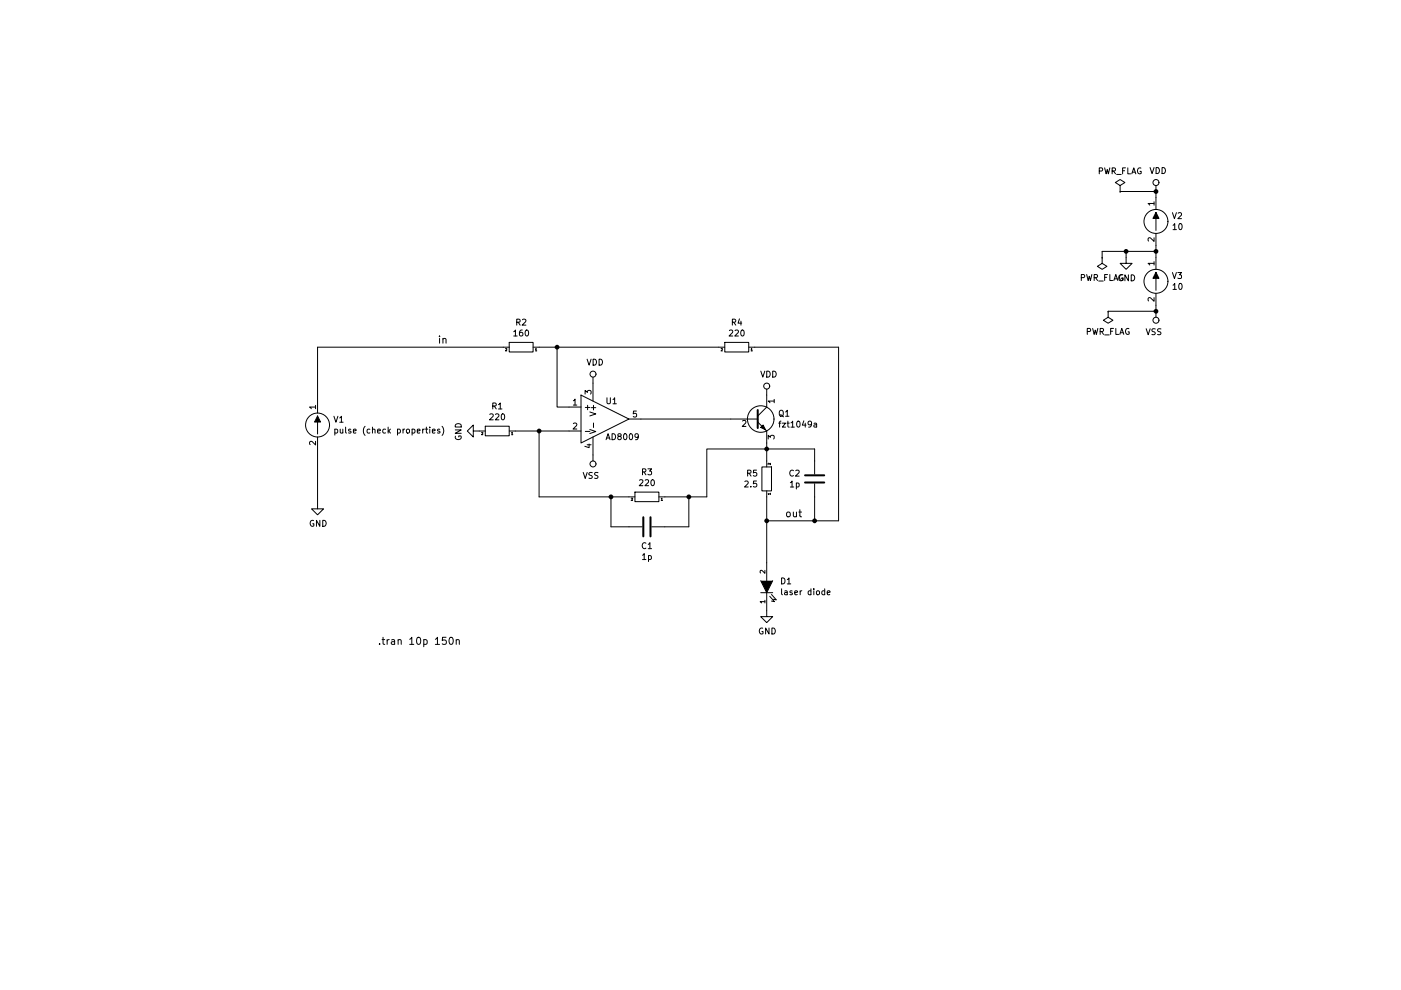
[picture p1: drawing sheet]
(kicad_sch (version 20230121) (generator eeschema)

 (paper "A4")

 (lib_symbols
  (symbol "R_1" (pin_names (offset 0) hide) (in_bom yes) (on_board yes)
   (property "Reference" "R" (at 2.032 0 90) (effects (font (size 1.27 1.27))))
   (property "Value" "R_1" (at 0 0 90) (effects (font (size 1.27 1.27))))
   (property "Footprint" "" (at -1.778 0 90) (effects (font (size 0.762 0.762))))
   (property "Datasheet" "" (at 0 0 0) (effects (font (size 0.762 0.762))))
   (symbol "R_1_0_1"
    (rectangle (start -1.016 -2.54) (end 1.016 2.54) (stroke (width 0.254) (type default)) (fill (type none))))
   (symbol "R_1_1_1"
    (pin passive line (at 0 3.81 270) (length 1.27) (name "1" (effects (font (size 0.508 0.508)))) (number "1" (effects (font (size 0.508 0.508)))))
    (pin passive line (at 0 -3.81 90) (length 1.27) (name "2" (effects (font (size 0.508 0.508)))) (number "2" (effects (font (size 0.508 0.508)))))))
  (symbol "R_2" (pin_names (offset 0) hide) (in_bom yes) (on_board yes)
   (property "Reference" "R" (at 2.032 0 90) (effects (font (size 1.27 1.27))))
   (property "Value" "R_2" (at 0 0 90) (effects (font (size 1.27 1.27))))
   (property "Footprint" "" (at -1.778 0 90) (effects (font (size 0.762 0.762))))
   (property "Datasheet" "" (at 0 0 0) (effects (font (size 0.762 0.762))))
   (symbol "R_2_0_1"
    (rectangle (start -1.016 -2.54) (end 1.016 2.54) (stroke (width 0.254) (type default)) (fill (type none))))
   (symbol "R_2_1_1"
    (pin passive line (at 0 3.81 270) (length 1.27) (name "1" (effects (font (size 0.508 0.508)))) (number "1" (effects (font (size 0.508 0.508)))))
    (pin passive line (at 0 -3.81 90) (length 1.27) (name "2" (effects (font (size 0.508 0.508)))) (number "2" (effects (font (size 0.508 0.508)))))))
  (symbol "R_3" (pin_names (offset 0) hide) (in_bom yes) (on_board yes)
   (property "Reference" "R" (at 2.032 0 90) (effects (font (size 1.27 1.27))))
   (property "Value" "R_3" (at 0 0 90) (effects (font (size 1.27 1.27))))
   (property "Footprint" "" (at -1.778 0 90) (effects (font (size 0.762 0.762))))
   (property "Datasheet" "" (at 0 0 0) (effects (font (size 0.762 0.762))))
   (symbol "R_3_0_1"
    (rectangle (start -1.016 -2.54) (end 1.016 2.54) (stroke (width 0.254) (type default)) (fill (type none))))
   (symbol "R_3_1_1"
    (pin passive line (at 0 3.81 270) (length 1.27) (name "1" (effects (font (size 0.508 0.508)))) (number "1" (effects (font (size 0.508 0.508)))))
    (pin passive line (at 0 -3.81 90) (length 1.27) (name "2" (effects (font (size 0.508 0.508)))) (number "2" (effects (font (size 0.508 0.508)))))))
  (symbol "R_4" (pin_names (offset 0) hide) (in_bom yes) (on_board yes)
   (property "Reference" "R" (at 2.032 0 90) (effects (font (size 1.27 1.27))))
   (property "Value" "R_4" (at 0 0 90) (effects (font (size 1.27 1.27))))
   (property "Footprint" "" (at -1.778 0 90) (effects (font (size 0.762 0.762))))
   (property "Datasheet" "" (at 0 0 0) (effects (font (size 0.762 0.762))))
   (symbol "R_4_0_1"
    (rectangle (start -1.016 -2.54) (end 1.016 2.54) (stroke (width 0.254) (type default)) (fill (type none))))
   (symbol "R_4_1_1"
    (pin passive line (at 0 3.81 270) (length 1.27) (name "1" (effects (font (size 0.508 0.508)))) (number "1" (effects (font (size 0.508 0.508)))))
    (pin passive line (at 0 -3.81 90) (length 1.27) (name "2" (effects (font (size 0.508 0.508)))) (number "2" (effects (font (size 0.508 0.508)))))))
  (symbol "laser_driver_schlib:C" (pin_numbers hide) (pin_names (offset 0.254)) (in_bom yes) (on_board yes)
   (property "Reference" "C" (at 0.635 2.54 0) (effects (font (size 1.27 1.27)) (justify left)))
   (property "Value" "C" (at 0.635 -2.54 0) (effects (font (size 1.27 1.27)) (justify left)))
   (property "Footprint" "" (at 0.9652 -3.81 0) (effects (font (size 0.762 0.762))))
   (property "Datasheet" "" (at 0 0 0) (effects (font (size 1.524 1.524))))
   (symbol "C_0_1"
    (polyline (pts (xy -2.032 -0.762) (xy 2.032 -0.762)) (stroke (width 0.508) (type default)) (fill (type none)))
    (polyline (pts (xy -2.032 0.762) (xy 2.032 0.762)) (stroke (width 0.508) (type default)) (fill (type none))))
   (symbol "C_1_1"
    (pin passive line (at 0 3.81 270) (length 2.794) (name "~" (effects (font (size 1.016 1.016)))) (number "1" (effects (font (size 1.016 1.016)))))
    (pin passive line (at 0 -3.81 90) (length 2.794) (name "~" (effects (font (size 1.016 1.016)))) (number "2" (effects (font (size 1.016 1.016)))))))
  (symbol "laser_driver_schlib:GND" (power) (pin_names (offset 0)) (in_bom yes) (on_board yes)
   (property "Reference" "#PWR" (at 0 -6.35 0) (effects (font (size 1.27 1.27)) hide))
   (property "Value" "GND" (at 0 -3.81 0) (effects (font (size 1.27 1.27))))
   (property "Footprint" "" (at 0 0 0) (effects (font (size 1.524 1.524))))
   (property "Datasheet" "" (at 0 0 0) (effects (font (size 1.524 1.524))))
   (symbol "GND_0_1"
    (polyline (pts (xy 0 0) (xy 0 -1.27) (xy 1.27 -1.27) (xy 0 -2.54) (xy -1.27 -1.27) (xy 0 -1.27)) (stroke (width 0) (type default)) (fill (type none))))
   (symbol "GND_1_1"
    (pin power_in line (at 0 0 270) (length 0) hide (name "GND" (effects (font (size 1.27 1.27)))) (number "1" (effects (font (size 1.27 1.27)))))))
  (symbol "laser_driver_schlib:Generic_Opamp" (in_bom yes) (on_board yes)
   (property "Reference" "U" (at 0 6.35 0) (effects (font (size 1.27 1.27)) (justify left)))
   (property "Value" "Generic_Opamp" (at 0 3.81 0) (effects (font (size 1.27 1.27)) (justify left)))
   (property "Footprint" "" (at -2.54 -2.54 0) (effects (font (size 1.27 1.27))))
   (property "Datasheet" "" (at 0 0 0) (effects (font (size 1.27 1.27))))
   (symbol "Generic_Opamp_0_1"
    (polyline (pts (xy -5.08 5.08) (xy 5.08 0) (xy -5.08 -5.08) (xy -5.08 5.08)) (stroke (width 0.254) (type default)) (fill (type background))))
   (symbol "Generic_Opamp_1_1"
    (pin input line (at -7.62 2.54 0) (length 2.54) (name "+" (effects (font (size 1.27 1.27)))) (number "1" (effects (font (size 1.27 1.27)))))
    (pin input line (at -7.62 -2.54 0) (length 2.54) (name "-" (effects (font (size 1.27 1.27)))) (number "2" (effects (font (size 1.27 1.27)))))
    (pin power_in line (at -2.54 7.62 270) (length 3.81) (name "V+" (effects (font (size 1.27 1.27)))) (number "3" (effects (font (size 1.27 1.27)))))
    (pin power_in line (at -2.54 -7.62 90) (length 3.81) (name "V-" (effects (font (size 1.27 1.27)))) (number "4" (effects (font (size 1.27 1.27)))))
    (pin output line (at 7.62 0 180) (length 2.54) (name "~" (effects (font (size 1.27 1.27)))) (number "5" (effects (font (size 1.27 1.27)))))))
  (symbol "laser_driver_schlib:LED" (pin_names (offset 1.016) hide) (in_bom yes) (on_board yes)
   (property "Reference" "D" (at 0 2.54 0) (effects (font (size 1.27 1.27))))
   (property "Value" "LED" (at 0 -2.54 0) (effects (font (size 1.27 1.27))))
   (property "Footprint" "" (at 0 0 0) (effects (font (size 1.524 1.524))))
   (property "Datasheet" "" (at 0 0 0) (effects (font (size 1.524 1.524))))
   (symbol "LED_0_1"
    (polyline (pts (xy -1.27 1.27) (xy -1.27 -1.27)) (stroke (width 0) (type default)) (fill (type none)))
    (polyline (pts (xy -2.032 -0.635) (xy -3.175 -1.651) (xy -3.048 -1.016)) (stroke (width 0) (type default)) (fill (type none)))
    (polyline (pts (xy -1.651 -1.016) (xy -2.794 -2.032) (xy -2.667 -1.397)) (stroke (width 0) (type default)) (fill (type none)))
    (polyline (pts (xy 1.27 1.27) (xy -1.27 0) (xy 1.27 -1.27)) (stroke (width 0) (type default)) (fill (type outline))))
   (symbol "LED_1_1"
    (pin passive line (at -5.08 0 0) (length 3.81) (name "K" (effects (font (size 1.016 1.016)))) (number "1" (effects (font (size 1.016 1.016)))))
    (pin passive line (at 5.08 0 180) (length 3.81) (name "A" (effects (font (size 1.016 1.016)))) (number "2" (effects (font (size 1.016 1.016)))))))
  (symbol "laser_driver_schlib:Q_NPN_CBE" (pin_names (offset 0) hide) (in_bom yes) (on_board yes)
   (property "Reference" "Q" (at 7.62 1.27 0) (effects (font (size 1.27 1.27)) (justify right)))
   (property "Value" "Q_NPN_CBE" (at 15.24 -1.27 0) (effects (font (size 1.27 1.27)) (justify right)))
   (property "Footprint" "" (at 5.08 2.54 0) (effects (font (size 0.7366 0.7366))))
   (property "Datasheet" "" (at 0 0 0) (effects (font (size 1.524 1.524))))
   (symbol "Q_NPN_CBE_0_1"
    (polyline (pts (xy 0.635 0.635) (xy 2.54 2.54)) (stroke (width 0) (type default)) (fill (type none)))
    (polyline (pts (xy 0.635 -0.635) (xy 2.54 -2.54) (xy 2.54 -2.54)) (stroke (width 0) (type default)) (fill (type none)))
    (polyline (pts (xy 0.635 1.905) (xy 0.635 -1.905) (xy 0.635 -1.905)) (stroke (width 0.508) (type default)) (fill (type none)))
    (polyline (pts (xy 1.27 -1.778) (xy 1.778 -1.27) (xy 2.286 -2.286) (xy 1.27 -1.778) (xy 1.27 -1.778)) (stroke (width 0) (type default)) (fill (type outline)))
    (circle (center 1.27 0) (radius 2.8194) (stroke (width 0.254) (type default)) (fill (type none))))
   (symbol "Q_NPN_CBE_1_1"
    (pin passive line (at 2.54 5.08 270) (length 2.54) (name "C" (effects (font (size 1.27 1.27)))) (number "1" (effects (font (size 1.27 1.27)))))
    (pin input line (at -5.08 0 0) (length 5.715) (name "B" (effects (font (size 1.27 1.27)))) (number "2" (effects (font (size 1.27 1.27)))))
    (pin passive line (at 2.54 -5.08 90) (length 2.54) (name "E" (effects (font (size 1.27 1.27)))) (number "3" (effects (font (size 1.27 1.27)))))))
  (symbol "laser_driver_schlib:R" (pin_names (offset 0) hide) (in_bom yes) (on_board yes)
   (property "Reference" "R" (at 2.032 0 90) (effects (font (size 1.27 1.27))))
   (property "Value" "R" (at 0 0 90) (effects (font (size 1.27 1.27))))
   (property "Footprint" "" (at -1.778 0 90) (effects (font (size 0.762 0.762))))
   (property "Datasheet" "" (at 0 0 0) (effects (font (size 0.762 0.762))))
   (symbol "R_0_1"
    (rectangle (start -1.016 -2.54) (end 1.016 2.54) (stroke (width 0.254) (type default)) (fill (type none))))
   (symbol "R_1_1"
    (pin passive line (at 0 3.81 270) (length 1.27) (name "1" (effects (font (size 0.508 0.508)))) (number "1" (effects (font (size 0.508 0.508)))))
    (pin passive line (at 0 -3.81 90) (length 1.27) (name "2" (effects (font (size 0.508 0.508)))) (number "2" (effects (font (size 0.508 0.508)))))))
  (symbol "laser_driver_schlib:VDD" (power) (pin_names (offset 0)) (in_bom yes) (on_board yes)
   (property "Reference" "#PWR" (at 0 -3.81 0) (effects (font (size 1.27 1.27)) hide))
   (property "Value" "VDD" (at 0 3.81 0) (effects (font (size 1.27 1.27))))
   (property "Footprint" "" (at 0 0 0) (effects (font (size 1.524 1.524))))
   (property "Datasheet" "" (at 0 0 0) (effects (font (size 1.524 1.524))))
   (symbol "VDD_0_1"
    (polyline (pts (xy 0 0) (xy 0 1.27)) (stroke (width 0) (type default)) (fill (type none)))
    (circle (center 0 1.905) (radius 0.635) (stroke (width 0) (type default)) (fill (type none))))
   (symbol "VDD_1_1"
    (pin power_in line (at 0 0 90) (length 0) hide (name "VDD" (effects (font (size 1.27 1.27)))) (number "1" (effects (font (size 1.27 1.27)))))))
  (symbol "laser_driver_schlib:VSOURCE" (pin_names (offset 1.016)) (in_bom yes) (on_board yes)
   (property "Reference" "V" (at 5.08 5.08 0) (effects (font (size 1.27 1.27))))
   (property "Value" "VSOURCE" (at 6.35 2.54 0) (effects (font (size 1.27 1.27)) hide))
   (property "Footprint" "" (at 0 0 0) (effects (font (size 1.27 1.27))))
   (property "Datasheet" "" (at 0 0 0) (effects (font (size 1.27 1.27))))
   (property "Fieldname" "Value" (at 0 0 0) (effects (font (size 1.524 1.524)) hide))
   (property "Spice_Primitive" "V" (at 0 0 0) (effects (font (size 1.524 1.524)) hide))
   (property "Spice_Node_Sequence" "1 2" (at -7.62 5.08 0) (effects (font (size 1.524 1.524)) hide))
   (symbol "VSOURCE_0_1"
    (polyline (pts (xy 0 -1.905) (xy 0 1.905)) (stroke (width 0) (type default)) (fill (type none)))
    (polyline (pts (xy 0 1.905) (xy -0.635 0.635) (xy 0.635 0.635) (xy 0 1.905)) (stroke (width 0) (type default)) (fill (type outline)))
    (circle (center 0 0) (radius 2.54) (stroke (width 0) (type default)) (fill (type none))))
   (symbol "VSOURCE_1_1"
    (pin input line (at 0 5.08 270) (length 2.54) (name "~" (effects (font (size 1.27 1.27)))) (number "1" (effects (font (size 1.27 1.27)))))
    (pin input line (at 0 -5.08 90) (length 2.54) (name "~" (effects (font (size 1.27 1.27)))) (number "2" (effects (font (size 1.27 1.27)))))))
  (symbol "laser_driver_schlib:VSS" (power) (pin_names (offset 0)) (in_bom yes) (on_board yes)
   (property "Reference" "#PWR" (at 0 -3.81 0) (effects (font (size 1.27 1.27)) hide))
   (property "Value" "VSS" (at 0 3.81 0) (effects (font (size 1.27 1.27))))
   (property "Footprint" "" (at 0 0 0) (effects (font (size 1.524 1.524))))
   (property "Datasheet" "" (at 0 0 0) (effects (font (size 1.524 1.524))))
   (symbol "VSS_0_1"
    (polyline (pts (xy 0 0) (xy 0 1.27)) (stroke (width 0) (type default)) (fill (type none)))
    (circle (center 0 1.905) (radius 0.635) (stroke (width 0) (type default)) (fill (type none))))
   (symbol "VSS_1_1"
    (pin power_in line (at 0 0 90) (length 0) hide (name "VSS" (effects (font (size 1.27 1.27)))) (number "1" (effects (font (size 1.27 1.27)))))))
  (symbol "power:PWR_FLAG" (power) (pin_numbers hide) (pin_names (offset 0) hide) (in_bom yes) (on_board yes)
   (property "Reference" "#FLG" (at 0 1.905 0) (effects (font (size 1.27 1.27)) hide))
   (property "Value" "PWR_FLAG" (at 0 3.81 0) (effects (font (size 1.27 1.27))))
   (property "Footprint" "" (at 0 0 0) (effects (font (size 1.27 1.27)) hide))
   (property "Datasheet" "~" (at 0 0 0) (effects (font (size 1.27 1.27)) hide))
   (symbol "PWR_FLAG_0_0"
    (pin power_out line (at 0 0 90) (length 0) (name "pwr" (effects (font (size 1.27 1.27)))) (number "1" (effects (font (size 1.27 1.27))))))
   (symbol "PWR_FLAG_0_1"
    (polyline (pts (xy 0 0) (xy 0 1.27) (xy -1.016 1.905) (xy 0 2.54) (xy 1.016 1.905) (xy 0 1.27)) (stroke (width 0) (type default)) (fill (type none))))))

 (junction (at 238.76 53.34) (diameter 1.016) (color 0 0 0 0))
 (junction (at 146.05 105.41) (diameter 1.016) (color 0 0 0 0))
 (junction (at 245.11 53.34) (diameter 1.016) (color 0 0 0 0))
 (junction (at 162.56 95.25) (diameter 1.016) (color 0 0 0 0))
 (junction (at 118.11 73.66) (diameter 1.016) (color 0 0 0 0))
 (junction (at 245.11 66.04) (diameter 1.016) (color 0 0 0 0))
 (junction (at 114.3 91.44) (diameter 1.016) (color 0 0 0 0))
 (junction (at 129.54 105.41) (diameter 1.016) (color 0 0 0 0))
 (junction (at 172.72 110.49) (diameter 1.016) (color 0 0 0 0))
 (junction (at 162.56 110.49) (diameter 1.016) (color 0 0 0 0))
 (junction (at 245.11 40.64) (diameter 1.016) (color 0 0 0 0))

 (wire (pts (xy 162.56 110.49) (xy 162.56 119.38)) (stroke (width 0) (type solid)))
 (wire (pts (xy 114.3 105.41) (xy 114.3 91.44)) (stroke (width 0) (type solid)))
 (wire (pts (xy 146.05 111.76) (xy 146.05 105.41)) (stroke (width 0) (type solid)))
 (wire (pts (xy 149.86 105.41) (xy 149.86 95.25)) (stroke (width 0) (type solid)))
 (wire (pts (xy 67.31 106.68) (xy 67.31 95.25)) (stroke (width 0) (type solid)))
 (wire (pts (xy 160.02 73.66) (xy 177.8 73.66)) (stroke (width 0) (type solid)))
 (wire (pts (xy 129.54 105.41) (xy 133.35 105.41)) (stroke (width 0) (type solid)))
 (wire (pts (xy 67.31 73.66) (xy 67.31 85.09)) (stroke (width 0) (type solid)))
 (wire (pts (xy 114.3 105.41) (xy 129.54 105.41)) (stroke (width 0) (type solid)))
 (wire (pts (xy 233.68 53.34) (xy 233.68 54.61)) (stroke (width 0) (type solid)))
 (wire (pts (xy 114.3 91.44) (xy 120.65 91.44)) (stroke (width 0) (type solid)))
 (wire (pts (xy 118.11 73.66) (xy 152.4 73.66)) (stroke (width 0) (type solid)))
 (wire (pts (xy 245.11 53.34) (xy 245.11 54.61)) (stroke (width 0) (type solid)))
 (wire (pts (xy 162.56 110.49) (xy 172.72 110.49)) (stroke (width 0) (type solid)))
 (wire (pts (xy 245.11 40.64) (xy 245.11 41.91)) (stroke (width 0) (type solid)))
 (wire (pts (xy 140.97 111.76) (xy 146.05 111.76)) (stroke (width 0) (type solid)))
 (wire (pts (xy 146.05 105.41) (xy 149.86 105.41)) (stroke (width 0) (type solid)))
 (wire (pts (xy 129.54 111.76) (xy 133.35 111.76)) (stroke (width 0) (type solid)))
 (wire (pts (xy 172.72 110.49) (xy 177.8 110.49)) (stroke (width 0) (type solid)))
 (wire (pts (xy 140.97 105.41) (xy 146.05 105.41)) (stroke (width 0) (type solid)))
 (wire (pts (xy 245.11 52.07) (xy 245.11 53.34)) (stroke (width 0) (type solid)))
 (wire (pts (xy 162.56 93.98) (xy 162.56 95.25)) (stroke (width 0) (type solid)))
 (wire (pts (xy 237.49 40.64) (xy 245.11 40.64)) (stroke (width 0) (type solid)))
 (wire (pts (xy 238.76 53.34) (xy 238.76 54.61)) (stroke (width 0) (type solid)))
 (wire (pts (xy 149.86 95.25) (xy 162.56 95.25)) (stroke (width 0) (type solid)))
 (wire (pts (xy 172.72 110.49) (xy 172.72 105.41)) (stroke (width 0) (type solid)))
 (wire (pts (xy 177.8 73.66) (xy 177.8 110.49)) (stroke (width 0) (type solid)))
 (wire (pts (xy 120.65 86.36) (xy 118.11 86.36)) (stroke (width 0) (type solid)))
 (wire (pts (xy 238.76 53.34) (xy 245.11 53.34)) (stroke (width 0) (type solid)))
 (wire (pts (xy 234.95 66.04) (xy 245.11 66.04)) (stroke (width 0) (type solid)))
 (wire (pts (xy 245.11 66.04) (xy 245.11 64.77)) (stroke (width 0) (type solid)))
 (wire (pts (xy 129.54 105.41) (xy 129.54 111.76)) (stroke (width 0) (type solid)))
 (wire (pts (xy 135.89 88.9) (xy 154.94 88.9)) (stroke (width 0) (type solid)))
 (wire (pts (xy 106.68 73.66) (xy 67.31 73.66)) (stroke (width 0) (type solid)))
 (wire (pts (xy 233.68 53.34) (xy 238.76 53.34)) (stroke (width 0) (type solid)))
 (wire (pts (xy 109.22 91.44) (xy 114.3 91.44)) (stroke (width 0) (type solid)))
 (wire (pts (xy 162.56 105.41) (xy 162.56 110.49)) (stroke (width 0) (type solid)))
 (wire (pts (xy 162.56 95.25) (xy 162.56 97.79)) (stroke (width 0) (type solid)))
 (wire (pts (xy 172.72 95.25) (xy 172.72 97.79)) (stroke (width 0) (type solid)))
 (wire (pts (xy 162.56 95.25) (xy 172.72 95.25)) (stroke (width 0) (type solid)))
 (wire (pts (xy 118.11 86.36) (xy 118.11 73.66)) (stroke (width 0) (type solid)))
 (wire (pts (xy 114.3 73.66) (xy 118.11 73.66)) (stroke (width 0) (type solid)))

 (text ".tran 10p 150n" (at 80.01 137.16 0) (effects (font (size 1.524 1.524)) (justify left bottom)))

 (label "in" (at 92.71 73.66 0) (fields_autoplaced) (effects (font (size 1.524 1.524)) (justify left bottom)))
 (label "out" (at 166.37 110.49 0) (fields_autoplaced) (effects (font (size 1.524 1.524)) (justify left bottom)))

 (symbol (lib_id "laser_driver_schlib:VSOURCE") (at 67.31 90.17 0) (unit 1) (in_bom yes) (on_board yes) (dnp no)
  (property "Reference" "V1" (at 70.5612 89.0016 0) (effects (font (size 1.27 1.27)) (justify left)))
  (property "Value" "pulse (check properties)" (at 70.5612 91.313 0) (effects (font (size 1.27 1.27)) (justify left)))
  (property "Footprint" "" (at 67.31 90.17 0) (effects (font (size 1.27 1.27))))
  (property "Datasheet" "" (at 67.31 90.17 0) (effects (font (size 1.27 1.27))))
  (property "Sim.Device" "V" (at 67.31 90.17 0) (effects (font (size 1.524 1.524)) hide))
  (property "Sim.Type" "PULSE" (at 0 0 0) (effects (font (size 0 0)) hide))
  (property "Sim.Params" "y1=0 y2=3 td=100n tr=1n tf=1n tw=20n per=100n" (at 67.31 90.17 0) (effects (font (size 1.524 1.524)) hide))
  (property "Sim.Pins" "1=+ 2=-" (at 0 0 0) (effects (font (size 0 0)) hide)) (pin "1") (pin "2"))

 (symbol (lib_id "laser_driver_schlib:Generic_Opamp") (at 128.27 88.9 0) (unit 1) (in_bom yes) (on_board yes) (dnp no)
  (property "Reference" "U1" (at 128.27 85.09 0) (effects (font (size 1.27 1.27)) (justify left)))
  (property "Value" "AD8009" (at 128.27 92.71 0) (effects (font (size 1.27 1.27)) (justify left)))
  (property "Footprint" "" (at 125.73 91.44 0) (effects (font (size 1.27 1.27))))
  (property "Datasheet" "" (at 128.27 88.9 0) (effects (font (size 1.27 1.27))))
  (property "Fieldname" "Value" (at 128.27 88.9 0) (effects (font (size 1.524 1.524)) hide))
  (property "Sim.Library" "ad8009.lib" (at 128.27 88.9 0) (effects (font (size 1.524 1.524)) hide))
  (property "Sim.Name" "ad8009" (at 128.27 88.9 0) (effects (font (size 1.524 1.524)) hide))
  (property "Sim.Pins" "1=1 2=2 3=99 4=50 5=28" (at 0 0 0) (effects (font (size 0 0)) hide)) (pin "1") (pin "2") (pin "3") (pin "4") (pin "5"))

 (symbol (lib_id "laser_driver_schlib:VSOURCE") (at 245.11 46.99 0) (unit 1) (in_bom yes) (on_board yes) (dnp no)
  (property "Reference" "V2" (at 248.3612 45.8216 0) (effects (font (size 1.27 1.27)) (justify left)))
  (property "Value" "10" (at 248.3612 48.133 0) (effects (font (size 1.27 1.27)) (justify left)))
  (property "Footprint" "" (at 245.11 46.99 0) (effects (font (size 1.27 1.27))))
  (property "Datasheet" "" (at 245.11 46.99 0) (effects (font (size 1.27 1.27))))
  (property "Fieldname" "Value" (at 245.11 46.99 0) (effects (font (size 1.524 1.524)) hide))
  (property "Sim.Device" "V" (at 245.11 46.99 0) (effects (font (size 1.524 1.524)) hide))
  (property "Sim.Type" "DC" (at 0 0 0) (effects (font (size 0 0)) hide))
  (property "Sim.Pins" "1=1 2=2" (at 237.49 41.91 0) (effects (font (size 1.524 1.524)) hide)) (pin "1") (pin "2"))

 (symbol (lib_id "laser_driver_schlib:VSOURCE") (at 245.11 59.69 0) (unit 1) (in_bom yes) (on_board yes) (dnp no)
  (property "Reference" "V3" (at 248.3612 58.5216 0) (effects (font (size 1.27 1.27)) (justify left)))
  (property "Value" "10" (at 248.3612 60.833 0) (effects (font (size 1.27 1.27)) (justify left)))
  (property "Footprint" "" (at 245.11 59.69 0) (effects (font (size 1.27 1.27))))
  (property "Datasheet" "" (at 245.11 59.69 0) (effects (font (size 1.27 1.27))))
  (property "Fieldname" "Value" (at 245.11 59.69 0) (effects (font (size 1.524 1.524)) hide))
  (property "Sim.Device" "V" (at 245.11 59.69 0) (effects (font (size 1.524 1.524)) hide))
  (property "Sim.Type" "DC" (at 0 0 0) (effects (font (size 0 0)) hide))
  (property "Sim.Pins" "1=1 2=2" (at 237.49 54.61 0) (effects (font (size 1.524 1.524)) hide)) (pin "1") (pin "2"))

 (symbol (lib_id "laser_driver_schlib:GND") (at 238.76 54.61 0) (unit 1) (in_bom yes) (on_board yes) (dnp no)
  (property "Reference" "#PWR07" (at 238.76 60.96 0) (effects (font (size 1.27 1.27)) hide))
  (property "Value" "GND" (at 238.887 59.0042 0) (effects (font (size 1.27 1.27))))
  (property "Footprint" "" (at 238.76 54.61 0) (effects (font (size 1.27 1.27))))
  (property "Datasheet" "" (at 238.76 54.61 0) (effects (font (size 1.27 1.27)))) (pin "1"))

 (symbol (lib_id "laser_driver_schlib:VDD") (at 245.11 40.64 0) (unit 1) (in_bom yes) (on_board yes) (dnp no)
  (property "Reference" "#PWR08" (at 245.11 44.45 0) (effects (font (size 1.27 1.27)) hide))
  (property "Value" "VDD" (at 245.5418 36.2458 0) (effects (font (size 1.27 1.27))))
  (property "Footprint" "" (at 245.11 40.64 0) (effects (font (size 1.27 1.27))))
  (property "Datasheet" "" (at 245.11 40.64 0) (effects (font (size 1.27 1.27)))) (pin "1"))

 (symbol (lib_id "laser_driver_schlib:VSS") (at 245.11 66.04 180) (unit 1) (in_bom yes) (on_board yes) (dnp no)
  (property "Reference" "#PWR09" (at 245.11 62.23 0) (effects (font (size 1.27 1.27)) hide))
  (property "Value" "VSS" (at 244.6528 70.4342 0) (effects (font (size 1.27 1.27))))
  (property "Footprint" "" (at 245.11 66.04 0) (effects (font (size 1.27 1.27))))
  (property "Datasheet" "" (at 245.11 66.04 0) (effects (font (size 1.27 1.27)))) (pin "1"))

 (symbol (lib_id "laser_driver_schlib:VDD") (at 125.73 81.28 0) (unit 1) (in_bom yes) (on_board yes) (dnp no)
  (property "Reference" "#PWR03" (at 125.73 85.09 0) (effects (font (size 1.27 1.27)) hide))
  (property "Value" "VDD" (at 126.1618 76.8858 0) (effects (font (size 1.27 1.27))))
  (property "Footprint" "" (at 125.73 81.28 0) (effects (font (size 1.27 1.27))))
  (property "Datasheet" "" (at 125.73 81.28 0) (effects (font (size 1.27 1.27)))) (pin "1"))

 (symbol (lib_id "laser_driver_schlib:VSS") (at 125.73 96.52 180) (unit 1) (in_bom yes) (on_board yes) (dnp no)
  (property "Reference" "#PWR04" (at 125.73 92.71 0) (effects (font (size 1.27 1.27)) hide))
  (property "Value" "VSS" (at 125.2728 100.9142 0) (effects (font (size 1.27 1.27))))
  (property "Footprint" "" (at 125.73 96.52 0) (effects (font (size 1.27 1.27))))
  (property "Datasheet" "" (at 125.73 96.52 0) (effects (font (size 1.27 1.27)))) (pin "1"))

 (symbol (lib_id "laser_driver_schlib:C") (at 172.72 101.6 180) (unit 1) (in_bom yes) (on_board yes) (dnp no)
  (property "Reference" "C2" (at 169.799 100.4316 0) (effects (font (size 1.27 1.27)) (justify left)))
  (property "Value" "1p" (at 169.799 102.743 0) (effects (font (size 1.27 1.27)) (justify left)))
  (property "Footprint" "" (at 171.7548 97.79 0) (effects (font (size 1.27 1.27))))
  (property "Datasheet" "" (at 172.72 101.6 0) (effects (font (size 1.27 1.27)))) (pin "1") (pin "2"))

 (symbol (lib_id "laser_driver_schlib:R") (at 162.56 101.6 180) (unit 1) (in_bom yes) (on_board yes) (dnp no)
  (property "Reference" "R5" (at 160.8074 100.4316 0) (effects (font (size 1.27 1.27)) (justify left)))
  (property "Value" "2.5" (at 160.8074 102.743 0) (effects (font (size 1.27 1.27)) (justify left)))
  (property "Footprint" "" (at 164.338 101.6 90) (effects (font (size 1.27 1.27))))
  (property "Datasheet" "" (at 162.56 101.6 0) (effects (font (size 1.27 1.27)))) (pin "1") (pin "2"))

 (symbol (lib_name "R_1") (lib_id "laser_driver_schlib:R") (at 105.41 91.44 270) (unit 1) (in_bom yes) (on_board yes) (dnp no)
  (property "Reference" "R1" (at 105.41 86.1822 90) (effects (font (size 1.27 1.27))))
  (property "Value" "220" (at 105.41 88.4936 90) (effects (font (size 1.27 1.27))))
  (property "Footprint" "" (at 105.41 89.662 90) (effects (font (size 1.27 1.27))))
  (property "Datasheet" "" (at 105.41 91.44 0) (effects (font (size 1.27 1.27)))) (pin "1") (pin "2"))

 (symbol (lib_name "R_4") (lib_id "laser_driver_schlib:R") (at 137.16 105.41 270) (unit 1) (in_bom yes) (on_board yes) (dnp no)
  (property "Reference" "R3" (at 137.16 100.1522 90) (effects (font (size 1.27 1.27))))
  (property "Value" "220" (at 137.16 102.4636 90) (effects (font (size 1.27 1.27))))
  (property "Footprint" "" (at 137.16 103.632 90) (effects (font (size 1.27 1.27))))
  (property "Datasheet" "" (at 137.16 105.41 0) (effects (font (size 1.27 1.27)))) (pin "1") (pin "2"))

 (symbol (lib_id "laser_driver_schlib:Q_NPN_CBE") (at 160.02 88.9 0) (unit 1) (in_bom yes) (on_board yes) (dnp no)
  (property "Reference" "Q1" (at 164.8714 87.7316 0) (effects (font (size 1.27 1.27)) (justify left)))
  (property "Value" "fzt1049a" (at 164.8714 90.043 0) (effects (font (size 1.27 1.27)) (justify left)))
  (property "Footprint" "" (at 165.1 86.36 0) (effects (font (size 1.27 1.27))))
  (property "Datasheet" "" (at 160.02 88.9 0) (effects (font (size 1.27 1.27))))
  (property "Fieldname" "Value" (at 160.02 88.9 0) (effects (font (size 1.524 1.524)) hide))
  (property "Sim.Library" "fzt1049a.lib" (at 160.02 88.9 0) (effects (font (size 1.524 1.524)) hide))
  (property "Sim.Name" "fzt1049a" (at 160.02 88.9 0) (effects (font (size 1.524 1.524)) hide))
  (property "Sim.Pins" "1=C 1=C 2=B 2=B 3=E 3=E" (at 0 0 0) (effects (font (size 0 0)) hide)) (pin "1") (pin "2") (pin "3"))

 (symbol (lib_id "laser_driver_schlib:C") (at 137.16 111.76 90) (unit 1) (in_bom yes) (on_board yes) (dnp no)
  (property "Reference" "C1" (at 137.16 115.824 90) (effects (font (size 1.27 1.27))))
  (property "Value" "1p" (at 137.16 118.1354 90) (effects (font (size 1.27 1.27))))
  (property "Footprint" "" (at 140.97 110.7948 0) (effects (font (size 1.27 1.27))))
  (property "Datasheet" "" (at 137.16 111.76 0) (effects (font (size 1.27 1.27)))) (pin "1") (pin "2"))

 (symbol (lib_id "laser_driver_schlib:LED") (at 162.56 124.46 90) (unit 1) (in_bom yes) (on_board yes) (dnp no)
  (property "Reference" "D1" (at 165.3032 123.2916 90) (effects (font (size 1.27 1.27)) (justify right)))
  (property "Value" "laser diode" (at 165.3032 125.603 90) (effects (font (size 1.27 1.27)) (justify right)))
  (property "Footprint" "" (at 162.56 124.46 0) (effects (font (size 1.27 1.27))))
  (property "Datasheet" "" (at 162.56 124.46 0) (effects (font (size 1.27 1.27))))
  (property "Fieldname" "qtlp690c" (at 162.56 124.46 0) (effects (font (size 1.524 1.524)) hide))
  (property "Sim.Library" "laser.lib" (at 162.56 124.46 0) (effects (font (size 1.524 1.524)) hide))
  (property "Sim.Name" "laser" (at 162.56 124.46 0) (effects (font (size 1.524 1.524)) hide))
  (property "Sim.Pins" "2=1 1=2" (at 162.56 124.46 90) (effects (font (size 1.524 1.524)) hide)) (pin "1") (pin "2"))

 (symbol (lib_id "laser_driver_schlib:GND") (at 162.56 129.54 0) (unit 1) (in_bom yes) (on_board yes) (dnp no)
  (property "Reference" "#PWR06" (at 162.56 135.89 0) (effects (font (size 1.27 1.27)) hide))
  (property "Value" "GND" (at 162.687 133.9342 0) (effects (font (size 1.27 1.27))))
  (property "Footprint" "" (at 162.56 129.54 0) (effects (font (size 1.27 1.27))))
  (property "Datasheet" "" (at 162.56 129.54 0) (effects (font (size 1.27 1.27)))) (pin "1"))

 (symbol (lib_name "R_3") (lib_id "laser_driver_schlib:R") (at 156.21 73.66 270) (unit 1) (in_bom yes) (on_board yes) (dnp no)
  (property "Reference" "R4" (at 156.21 68.4022 90) (effects (font (size 1.27 1.27))))
  (property "Value" "220" (at 156.21 70.7136 90) (effects (font (size 1.27 1.27))))
  (property "Footprint" "" (at 156.21 71.882 90) (effects (font (size 1.27 1.27))))
  (property "Datasheet" "" (at 156.21 73.66 0) (effects (font (size 1.27 1.27)))) (pin "1") (pin "2"))

 (symbol (lib_name "R_2") (lib_id "laser_driver_schlib:R") (at 110.49 73.66 270) (unit 1) (in_bom yes) (on_board yes) (dnp no)
  (property "Reference" "R2" (at 110.49 68.4022 90) (effects (font (size 1.27 1.27))))
  (property "Value" "160" (at 110.49 70.7136 90) (effects (font (size 1.27 1.27))))
  (property "Footprint" "" (at 110.49 71.882 90) (effects (font (size 1.27 1.27))))
  (property "Datasheet" "" (at 110.49 73.66 0) (effects (font (size 1.27 1.27)))) (pin "1") (pin "2"))

 (symbol (lib_id "laser_driver_schlib:GND") (at 101.6 91.44 270) (unit 1) (in_bom yes) (on_board yes) (dnp no)
  (property "Reference" "#PWR02" (at 95.25 91.44 0) (effects (font (size 1.27 1.27)) hide))
  (property "Value" "GND" (at 97.2058 91.567 0) (effects (font (size 1.27 1.27))))
  (property "Footprint" "" (at 101.6 91.44 0) (effects (font (size 1.27 1.27))))
  (property "Datasheet" "" (at 101.6 91.44 0) (effects (font (size 1.27 1.27)))) (pin "1"))

 (symbol (lib_id "laser_driver_schlib:GND") (at 67.31 106.68 0) (unit 1) (in_bom yes) (on_board yes) (dnp no)
  (property "Reference" "#PWR01" (at 67.31 113.03 0) (effects (font (size 1.27 1.27)) hide))
  (property "Value" "GND" (at 67.437 111.0742 0) (effects (font (size 1.27 1.27))))
  (property "Footprint" "" (at 67.31 106.68 0) (effects (font (size 1.27 1.27))))
  (property "Datasheet" "" (at 67.31 106.68 0) (effects (font (size 1.27 1.27)))) (pin "1"))

 (symbol (lib_id "laser_driver_schlib:VDD") (at 162.56 83.82 0) (unit 1) (in_bom yes) (on_board yes) (dnp no)
  (property "Reference" "#PWR0101" (at 162.56 87.63 0) (effects (font (size 1.27 1.27)) hide))
  (property "Value" "VDD" (at 162.9918 79.4258 0) (effects (font (size 1.27 1.27))))
  (property "Footprint" "" (at 162.56 83.82 0) (effects (font (size 1.27 1.27))))
  (property "Datasheet" "" (at 162.56 83.82 0) (effects (font (size 1.27 1.27)))) (pin "1"))

 (symbol (lib_id "power:PWR_FLAG") (at 237.49 40.64 0) (unit 1) (in_bom yes) (on_board yes) (dnp no)
  (property "Reference" "#FLG0101" (at 237.49 38.735 0) (effects (font (size 1.27 1.27)) hide))
  (property "Value" "PWR_FLAG" (at 237.49 36.3156 0) (effects (font (size 1.27 1.27))))
  (property "Footprint" "" (at 237.49 40.64 0) (effects (font (size 1.27 1.27)) hide))
  (property "Datasheet" "~" (at 237.49 40.64 0) (effects (font (size 1.27 1.27)) hide)) (pin "1"))

 (symbol (lib_id "power:PWR_FLAG") (at 233.68 54.61 180) (unit 1) (in_bom yes) (on_board yes) (dnp no)
  (property "Reference" "#FLG0103" (at 233.68 56.515 0) (effects (font (size 1.27 1.27)) hide))
  (property "Value" "PWR_FLAG" (at 233.68 58.9344 0) (effects (font (size 1.27 1.27))))
  (property "Footprint" "" (at 233.68 54.61 0) (effects (font (size 1.27 1.27)) hide))
  (property "Datasheet" "~" (at 233.68 54.61 0) (effects (font (size 1.27 1.27)) hide)) (pin "1"))

 (symbol (lib_id "power:PWR_FLAG") (at 234.95 66.04 180) (unit 1) (in_bom yes) (on_board yes) (dnp no)
  (property "Reference" "#FLG0102" (at 234.95 67.945 0) (effects (font (size 1.27 1.27)) hide))
  (property "Value" "PWR_FLAG" (at 234.95 70.3644 0) (effects (font (size 1.27 1.27))))
  (property "Footprint" "" (at 234.95 66.04 0) (effects (font (size 1.27 1.27)) hide))
  (property "Datasheet" "~" (at 234.95 66.04 0) (effects (font (size 1.27 1.27)) hide)) (pin "1"))

 (sheet_instances (path "" (page "1"))))
